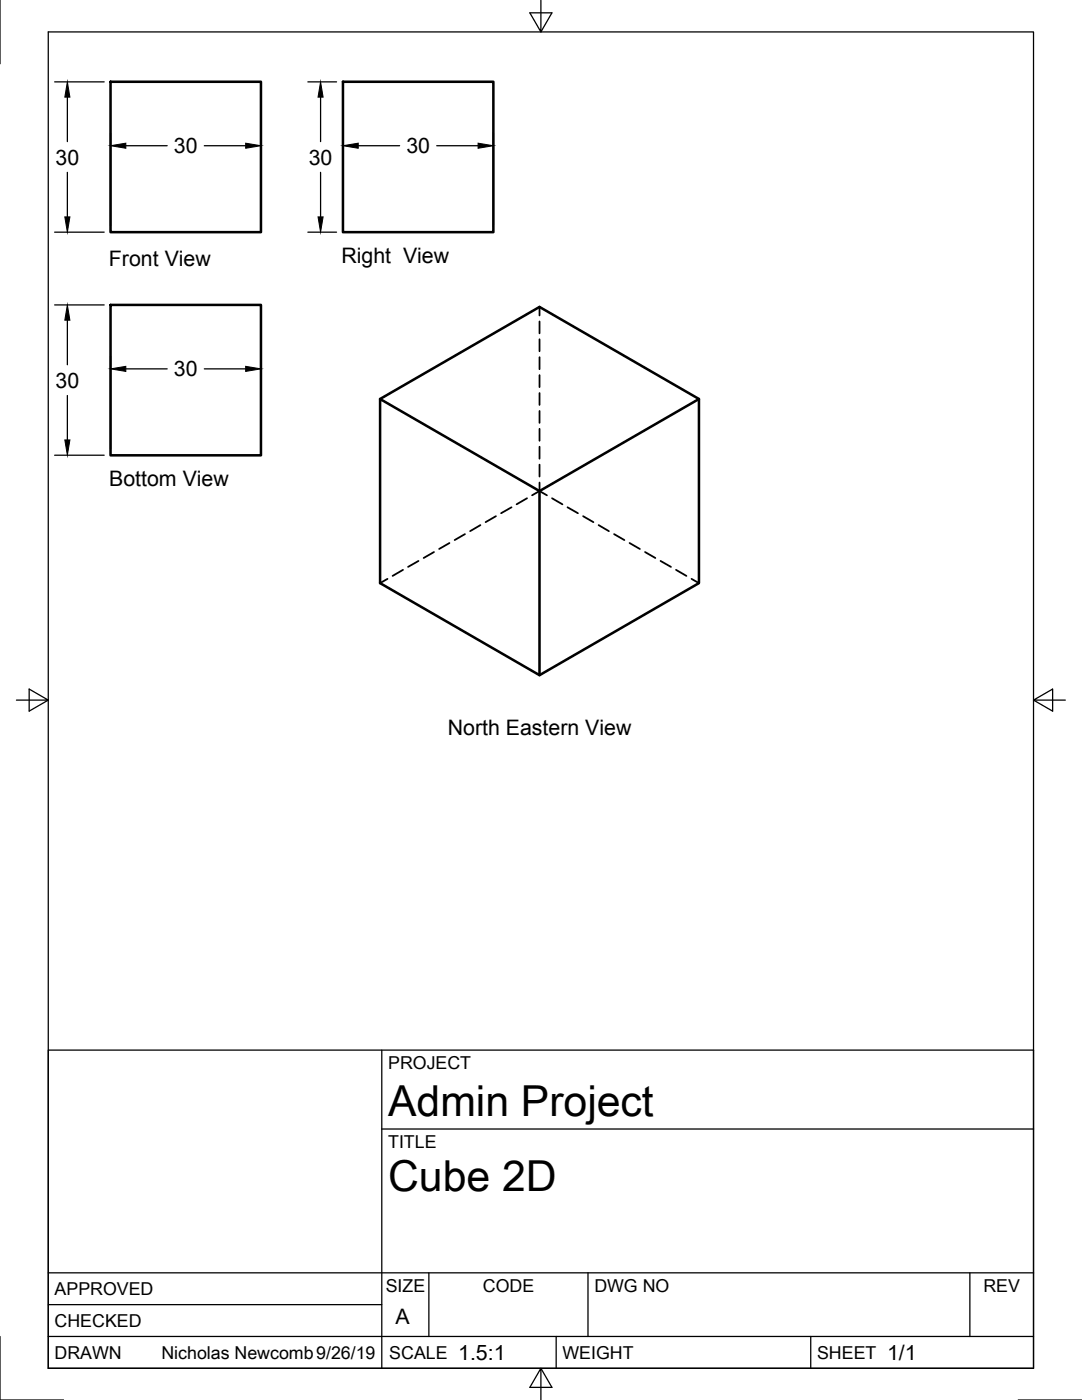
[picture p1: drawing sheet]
<svg xmlns="http://www.w3.org/2000/svg" width="216mm" height="279mm" viewBox="0 0 216 279" stroke-linecap="round" stroke-linejoin="round" font-family="sans-serif">
<!-- layer: Visible -->
<path d="M22.1 16.3h30v30h-30zM68.4 16.3h30v30h-30zM22.1 60.9h30v30h-30zM75.8 79.6l31.9-18.3 31.8 18.3v36.8l-31.8 18.3M139.5 79.6l-31.8 18.4v36.7l-31.9-18.3v-36.8l31.9 18.4" fill="none" stroke="#000" stroke-width=".51"/>
<!-- layer: Hidden -->
<g fill="none" stroke="#000" stroke-width=".36">
<path d="M107.7 61.3v1.6M107.7 64.2v2.3M107.7 67.7v2.4M107.7 71.3v2.4M107.7 74.9v2.4M107.7 78.4v2.4M105.2 99.4l-2.1 1.2M107.7 96.3v1.7l1.4 .8M107.7 82v2.4M107.7 85.6v2.4M107.7 89.2v2.3M107.7 92.7v2.4"/>
<path d="M107.7 98l-1.5 .8M110.2 99.4l2 1.2M77.3 115.5l-1.5 .9M80.4 113.7l-2.1 1.2M83.5 112l-2.1 1.1M86.6 110.2l-2.1 1.2M89.7 108.4l-2.1 1.2M92.8 106.6l-2.1 1.2M95.9 104.8l-2.1 1.2M99 103l-2.1 1.2M102.1 101.2l-2.1 1.2M113.2 101.2l2.1 1.2"/>
<path d="M116.4 103l2 1.2M119.4 104.8l2.1 1.2M122.5 106.6l2.1 1.2M125.6 108.4l2.1 1.2M128.7 110.2l2.1 1.2M131.8 112l2.1 1.1M134.9 113.7l2.1 1.2M138 115.5l1.5 .9"/>
</g>
<!-- layer: Border -->
<path d="M0 0v12.7M9.6 6.4h196.6v266.7h-196.6zM107.9 0v6.4l-2.2-3.8h4.4l-2.2 3.8M3.3 139.7h6.3l-3.8-2.2v4.4l3.8-2.2M206.2 139.7l3.8 2.2v-4.4l-3.8 2.2h6.4M0 266.7v12.7h12.7M107.9 273.1l2.2 3.8h-4.4l2.2-3.8v6.3M203.2 279.4h12.7" fill="none" stroke="#000" stroke-width=".25"/>
<!-- layer: Titleblock -->
<path d="M9.6 209.6h196.6v63.5h-196.6zM76.2 209.6v63.5M76.2 225.3h130M9.6 254h196.6M85.6 254v12.7M117.3 254v12.7M193.5 254v12.7M9.6 266.7h196.6M9.6 260.4h66.6M111 266.7v6.4M161.8 266.7v6.4" fill="none" stroke="#000" stroke-width=".25"/>
<!-- layer: Dimensions -->
<g fill="none" stroke="#000" stroke-width=".25">
<path d="M10.9 16.3h9.9M13.4 19.4v8.9M61.4 16.3h5.8M64 19.4v8.9M13.4 34.4v8.9M22.1 26.5v18.6M25.1 29.1h8.3M40.8 29.1h8.2M52.1 26.5v18.6M64 34.4v8.9M68.4 26.5v18.6M71.5 29.1h8.2"/>
<path d="M87.1 29.1h8.3M98.4 26.5v18.6M10.9 46.3h9.9M61.4 46.3h5.8M10.9 60.9h9.9M13.4 63.9v8.9M13.4 78.9v8.9M22.1 71.1v18.5M25.1 73.6h8.3M40.8 73.6h8.2M52.1 71.1v18.5M10.9 90.8h9.9"/>
</g>
<path d="M13.4 16.3l.5 3.1h-1zM64 16.3l.5 3.1h-1zM22.1 29.1l3-.5v1zM49 28.6l3.1 .5-3.1 .5zM68.4 29.1l3.1-.5v1zM95.4 28.6l3 .5-3 .5zM12.9 43.3h1l-.5 3zM63.5 43.3h1l-.5 3zM13.4 60.9l.5 3h-1zM22.1 73.6l3-.5v1zM49 73.1l3.1 .5-3.1 .5zM12.9 87.8h1l-.5 3z" fill="#000" stroke="#000" stroke-width=".2"/>
<g font-size="8.5">
<text x="77.4" y="222.8">Admin Project</text>
<text x="77.4" y="237.8">Cube 2D</text>
</g>
<g font-size="4.3">
<text x="11.1" y="32.8">30</text>
<text x="34.7" y="30.6">30</text>
<text x="61.6" y="32.8">30</text>
<text x="81.1" y="30.6">30</text>
<text x="21.7" y="53.1">Front View</text>
<text x="68.1" y="52.5">Right View</text>
<text x="11.1" y="77.4">30</text>
<text x="34.7" y="75.1">30</text>
<text x="21.8" y="97">Bottom View</text>
<text x="89.3" y="146.6">North Eastern View</text>
<text x="78.9" y="264.3">A</text>
<text x="91.4" y="271.4">1.5:1</text>
<text x="177" y="271.4">1/1</text>
</g>
<g font-size="3.5">
<text x="77.4" y="213.4">PROJECT</text>
<text x="77.4" y="229.1">TITLE</text>
<text x="77" y="257.8">SIZE</text>
<text x="96.4" y="257.8">CODE</text>
<text x="118.6" y="257.8">DWG NO</text>
<text x="196.2" y="257.8">REV</text>
<text x="10.9" y="258.5">APPROVED</text>
<text x="10.9" y="264.8">CHECKED</text>
<text x="10.9" y="271.2">DRAWN</text>
<text x="32.2" y="271.2">Nicholas Newcomb9/26/19</text>
<text x="77.7" y="271.2">SCALE</text>
<text x="112.2" y="271.2">WEIGHT</text>
<text x="163" y="271.2">SHEET</text>
</g>
</svg>
